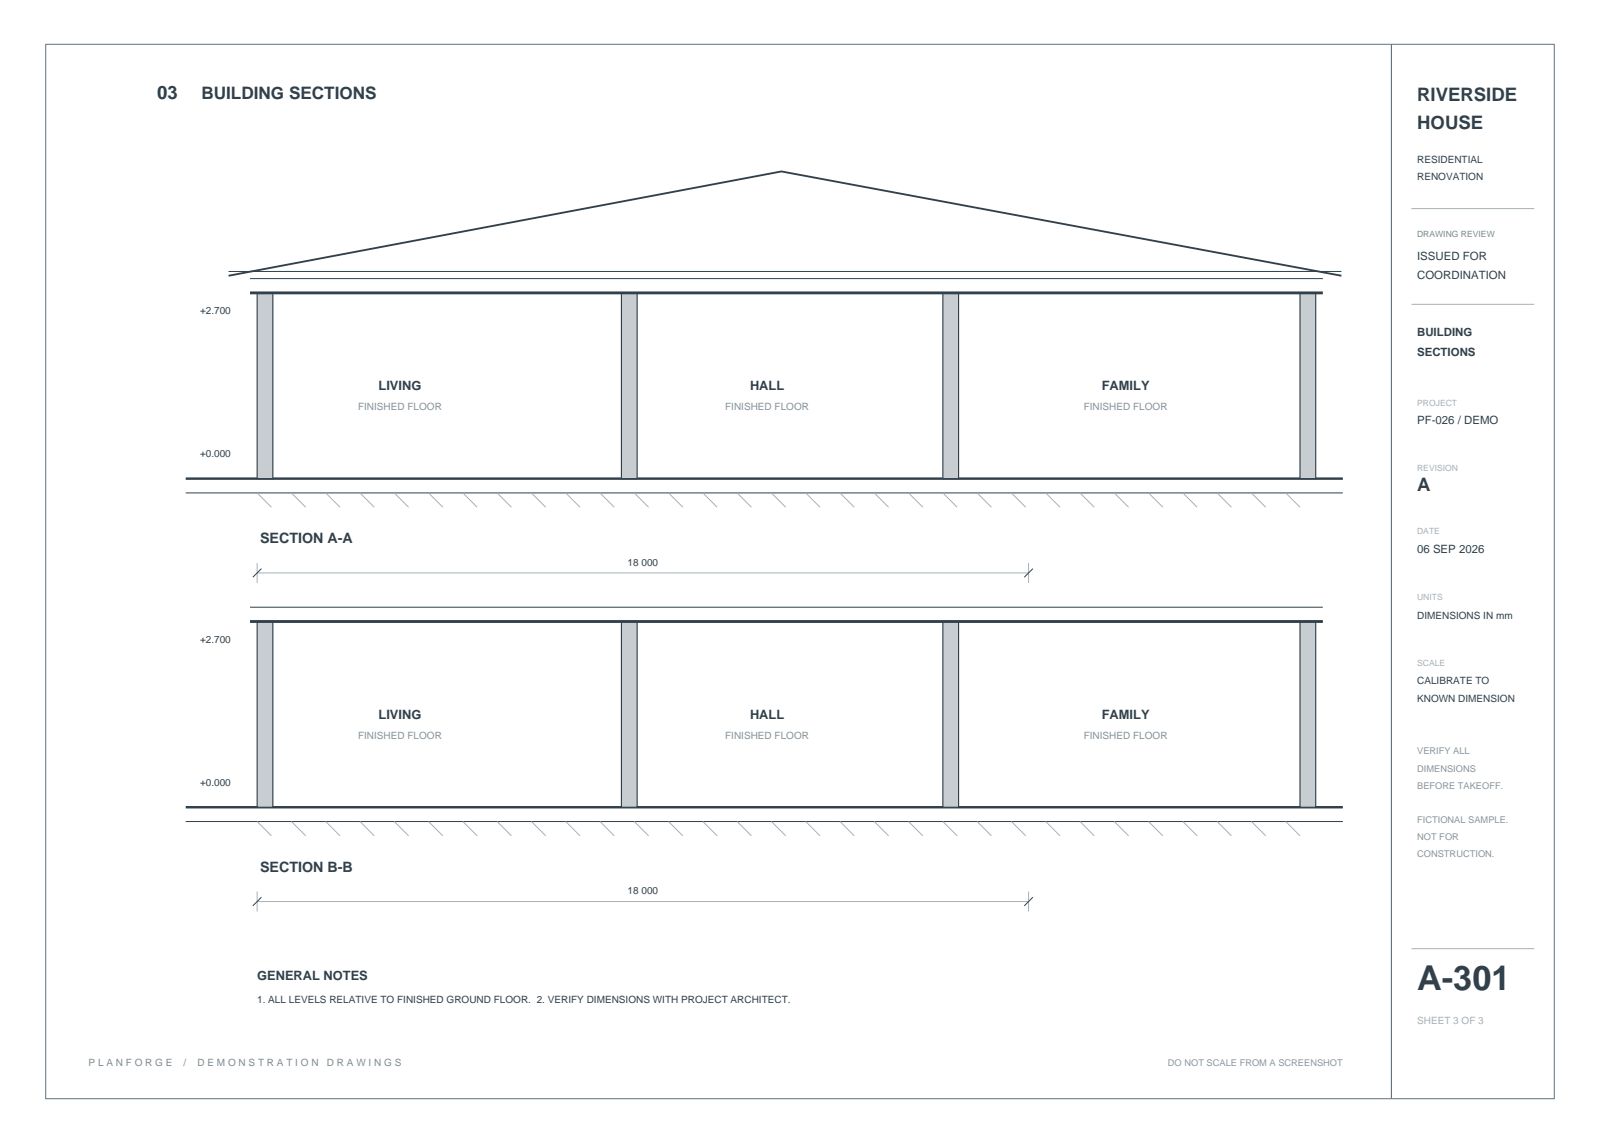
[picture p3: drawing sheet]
<svg xmlns="http://www.w3.org/2000/svg" width="395mm" height="282mm" viewBox="0 0 395 282" stroke-linecap="round" stroke-linejoin="round" font-family="sans-serif">
<path d="M11.3 10.9h372.5v260.4h-372.5z" fill="none" stroke="#61737c" stroke-width=".25"/>
<path d="M343.6 10.9v260.4" fill="none" stroke="#65727b" stroke-width=".28"/>
<path d="M348.5 51.5h30.4M348.5 75.1h30.4M348.5 234.2h30.4" fill="none" stroke="#a5b1b8" stroke-width=".25"/>
<path d="M45.9 118.2h285.7" fill="none" stroke="#31404a" stroke-width=".6"/>
<path d="M45.9 121.7h285.7" fill="none" stroke="#31404a" stroke-width=".25"/>
<g fill="#c7cdd0" stroke="#31404a" stroke-width=".28">
<path d="M63.5 72.3h3.9v45.9h-3.9z" fill-rule="evenodd"/>
<path d="M153.5 72.3h3.8v45.9h-3.8z" fill-rule="evenodd"/>
<path d="M232.8 72.3h3.9v45.9h-3.9z" fill-rule="evenodd"/>
<path d="M321 72.3h3.9v45.9h-3.9z" fill-rule="evenodd"/>
</g>
<path d="M61.7 72.3h265" fill="none" stroke="#31404a" stroke-width=".71" stroke-linecap="butt"/>
<path d="M56.4 67h274.9M61.7 68.8h265M64.6 140.4l-2.2 2.1M255.1 140.4l-2.2 2.1M45.9 202.8h285.7" fill="none" stroke="#31404a" stroke-width=".25"/>
<path d="M56.4 68.1l136.6-25.8 138.3 25.8" fill="none" stroke="#31404a" stroke-width=".46"/>
<g fill="none" stroke="#a5b1b8" stroke-width=".25">
<path d="M63.5 121.7l3.5 3.5M63.5 139v4.9M72 121.7l3.5 3.5M80.4 121.7l3.6 3.5M88.9 121.7l3.5 3.5M97.4 121.7l3.5 3.5M105.8 121.7l3.6 3.5M114.3 121.7l3.5 3.5M122.8 121.7l3.5 3.5M131.2 121.7l3.6 3.5M139.7 121.7l3.5 3.5M148.2 121.7l3.5 3.5"/>
<path d="M156.6 121.7l3.6 3.5M165.1 121.7l3.5 3.5M173.6 121.7l3.5 3.5M182 121.7l3.6 3.5M190.5 121.7l3.5 3.5M199 121.7l3.5 3.5M207.4 121.7l3.6 3.5M215.9 121.7l3.5 3.5M224.4 121.7l3.5 3.5M232.8 121.7l3.6 3.5M241.3 121.7l3.5 3.5M249.8 121.7l3.5 3.5"/>
<path d="M254 139v4.9M258.2 121.7l3.6 3.5M266.7 121.7l3.5 3.5M275.2 121.7l3.5 3.5M283.6 121.7l3.6 3.5M292.1 121.7l3.5 3.5M300.6 121.7l3.5 3.5M309 121.7l3.6 3.5M317.5 121.7l3.5 3.5M63.5 141.5h190.5"/>
</g>
<path d="M45.9 199.3h285.7" fill="none" stroke="#31404a" stroke-width=".6"/>
<g fill="#c7cdd0" stroke="#31404a" stroke-width=".28">
<path d="M63.5 153.5h3.9v45.8h-3.9z" fill-rule="evenodd"/>
<path d="M153.5 153.5h3.8v45.8h-3.8z" fill-rule="evenodd"/>
<path d="M232.8 153.5h3.9v45.8h-3.9z" fill-rule="evenodd"/>
<path d="M321 153.5h3.9v45.8h-3.9z" fill-rule="evenodd"/>
</g>
<path d="M61.7 153.5h265" fill="none" stroke="#31404a" stroke-width=".71" stroke-linecap="butt"/>
<path d="M61.7 149.9h265M64.6 221.5l-2.2 2.2M255.1 221.5l-2.2 2.2" fill="none" stroke="#31404a" stroke-width=".25"/>
<g fill="none" stroke="#a5b1b8" stroke-width=".25">
<path d="M63.5 202.8l3.5 3.6M72 202.8l3.5 3.6M80.4 202.8l3.6 3.6M88.9 202.8l3.5 3.6M97.4 202.8l3.5 3.6M105.8 202.8l3.6 3.6M114.3 202.8l3.5 3.6M122.8 202.8l3.5 3.6M131.2 202.8l3.6 3.6M139.7 202.8l3.5 3.6M148.2 202.8l3.5 3.6M156.6 202.8l3.6 3.6"/>
<path d="M165.1 202.8l3.5 3.6M173.6 202.8l3.5 3.6M182 202.8l3.6 3.6M190.5 202.8l3.5 3.6M199 202.8l3.5 3.6M207.4 202.8l3.6 3.6M215.9 202.8l3.5 3.6M224.4 202.8l3.5 3.6M232.8 202.8l3.6 3.6M241.3 202.8l3.5 3.6M249.8 202.8l3.5 3.6M258.2 202.8l3.6 3.6"/>
<path d="M266.7 202.8l3.5 3.6M275.2 202.8l3.5 3.6M283.6 202.8l3.6 3.6M292.1 202.8l3.5 3.6M300.6 202.8l3.5 3.6M309 202.8l3.6 3.6M317.5 202.8l3.5 3.6M63.5 222.6h190.5M63.5 220.1v5M254 220.1v5"/>
</g>
<text font-size="8.5" fill="#31404a" x="350" y="244.5">A-301</text>
<g font-size="4.6" fill="#31404a">
<text x="38.8" y="24.3">03</text>
<text x="350" y="25">RIVERSIDE</text>
<text x="350" y="31.7">HOUSE</text>
<text x="350" y="121.4">A</text>
</g>
<text font-size="4.2" fill="#31404a" x="49.7" y="24.3">BUILDING SECTIONS</text>
<g font-size="3.5" fill="#31404a">
<text x="64.2" y="134.1">SECTION A-A</text>
<text x="64.2" y="215.2">SECTION B-B</text>
</g>
<g font-size="3.2" fill="#31404a">
<text x="93.5" y="96.3">LIVING</text>
<text x="185.2" y="96.3">HALL</text>
<text x="272.1" y="96.3">FAMILY</text>
<text x="93.5" y="177.4">LIVING</text>
<text x="185.2" y="177.4">HALL</text>
<text x="272.1" y="177.4">FAMILY</text>
<text x="63.5" y="242">GENERAL NOTES</text>
</g>
<g font-size="2.8" fill="#31404a">
<text x="350" y="64.2">ISSUED FOR</text>
<text x="350" y="68.8">COORDINATION</text>
<text x="350" y="82.9">BUILDING</text>
<text x="350" y="87.8">SECTIONS</text>
<text x="350" y="104.8">PF-026 / DEMO</text>
<text x="350" y="136.5">06 SEP 2026</text>
</g>
<g font-size="2.5" fill="#31404a">
<text x="350" y="40.2">RESIDENTIAL</text>
<text x="350" y="44.4">RENOVATION</text>
<text x="49.4" y="77.6">+2.700</text>
<text x="49.4" y="112.9">+0.000</text>
<text x="155" y="139.7">18 000</text>
<text x="350" y="152.8">DIMENSIONS IN mm</text>
<text x="49.4" y="158.7">+2.700</text>
<text x="350" y="169">CALIBRATE TO</text>
<text x="350" y="173.2">KNOWN DIMENSION</text>
<text x="49.4" y="194">+0.000</text>
<text x="155" y="220.8">18 000</text>
<text x="63.5" y="247.6">1. ALL LEVELS RELATIVE TO FINISHED GROUND FLOOR. 2. VERIFY DIMENSIONS WITH PROJECT ARCHITECT.</text>
</g>
<g font-size="2.5" fill="#87949a">
<text x="88.4" y="101.2">FINISHED FLOOR</text>
<text x="179.1" y="101.2">FINISHED FLOOR</text>
<text x="267.6" y="101.2">FINISHED FLOOR</text>
<text x="88.4" y="182.4">FINISHED FLOOR</text>
<text x="179.1" y="182.4">FINISHED FLOOR</text>
<text x="267.6" y="182.4">FINISHED FLOOR</text>
</g>
<text font-size="2.5" fill="#a5b1b8" x="350" y="252.9">SHEET 3 OF 3</text>
<g font-size="2.5" fill="#7b8e95">
<text x="21.9" y="263.2">P L A N F O R G E</text>
<text x="45.3" y="263.2">/</text>
<text x="48.8" y="263.2">D E M O N S T R A T I O N</text>
<text x="80.7" y="263.2">D R A W I N G S</text>
</g>
<g font-size="2.3" fill="#8a979d">
<text x="350" y="186.3">VERIFY ALL</text>
<text x="350" y="190.5">DIMENSIONS</text>
<text x="350" y="194.7">BEFORE TAKEOFF.</text>
<text x="350" y="203.2">FICTIONAL SAMPLE.</text>
<text x="350" y="207.4">NOT FOR</text>
<text x="350" y="211.7">CONSTRUCTION.</text>
</g>
<text font-size="2.3" fill="#8b9aa0" x="288.4" y="263.2">DO NOT SCALE FROM A SCREENSHOT</text>
<text font-size="2.1" fill="#7a898f" x="350" y="58.6">DRAWING REVIEW</text>
<g font-size="2.1" fill="#a5b1b8">
<text x="350" y="100.2">PROJECT</text>
<text x="350" y="116.4">REVISION</text>
<text x="350" y="131.9">DATE</text>
<text x="350" y="148.2">UNITS</text>
<text x="350" y="164.4">SCALE</text>
</g>
</svg>
